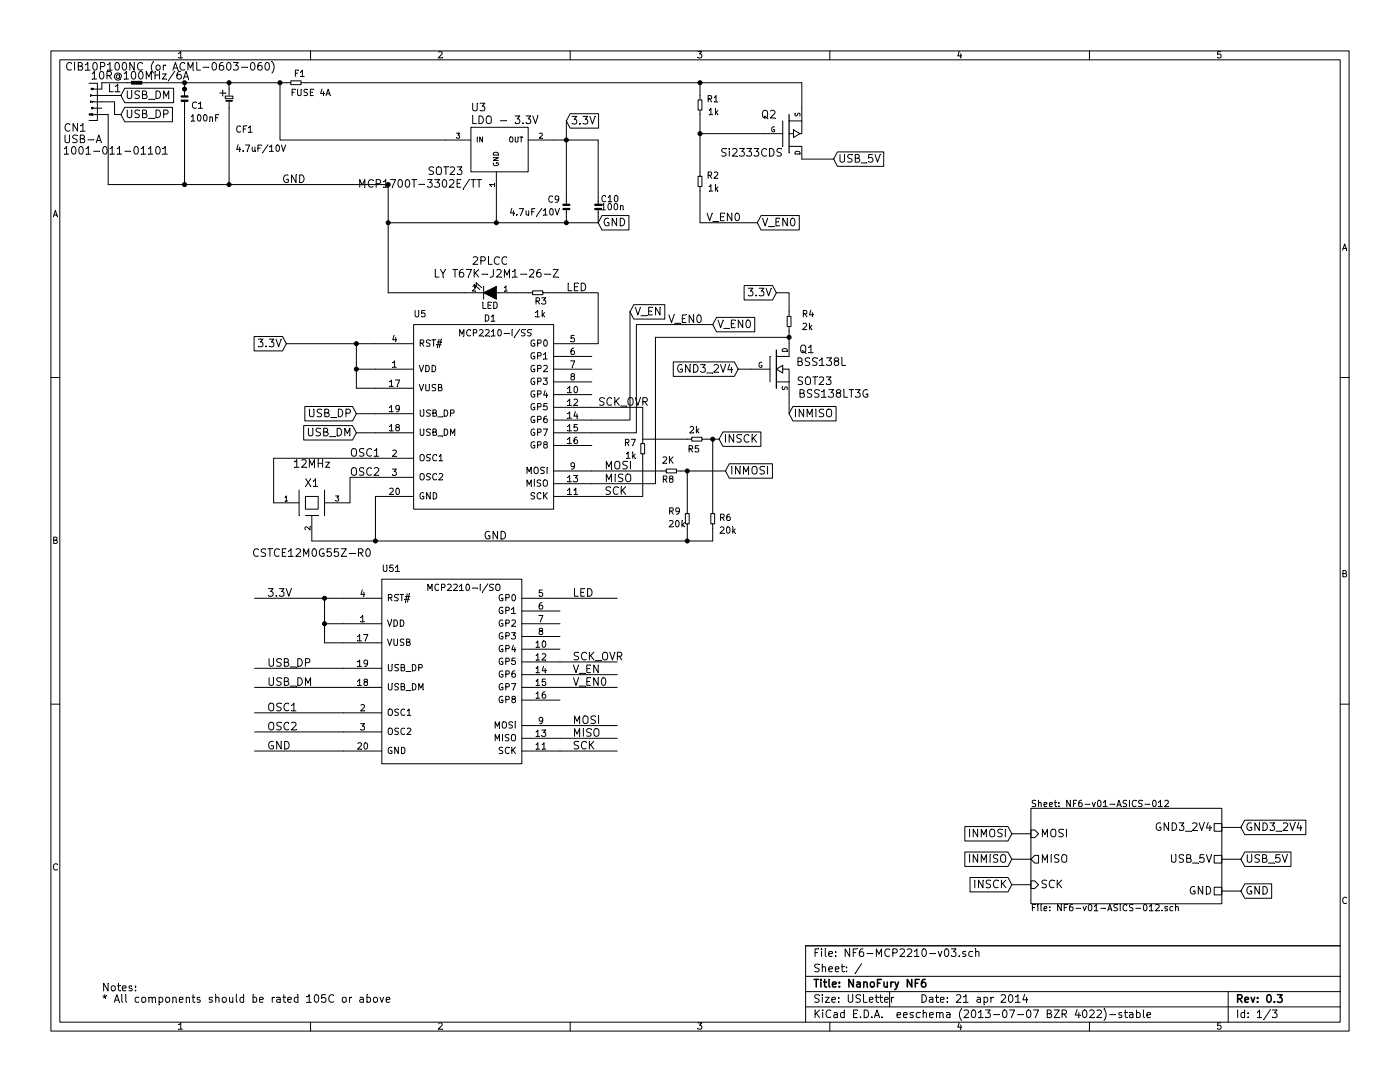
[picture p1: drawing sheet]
EESchema Schematic File Version 2
LIBS:aat3221igv
LIBS:bd9c301fj
LIBS:bitfury
LIBS:capacitor-nonpolar
LIBS:capacitor-polar
LIBS:inductor
LIBS:inductor-ironcore
LIBS:miniusb
LIBS:resistor
LIBS:mcp2210
LIBS:ncp1117
LIBS:aat3220
LIBS:tst
LIBS:quartz-3p
LIBS:mos_n
LIBS:mos_p
LIBS:NF6-MCP2210-v03-cache
EELAYER 27 0
EELAYER END
$Descr USLetter 11000 8500
encoding utf-8
Sheet 1 3
Title "NanoFury NF6"
Date "21 apr 2014"
Rev "0.3"
Comp ""
Comment1 ""
Comment2 ""
Comment3 ""
Comment4 ""
$EndDescr
$Comp
L CAPACITOR-NONPOLAR C1
U 1 1
P 1450 800
F 0 "C1" H 1300 800 50  0000 L BNN
F 1 "100nF" H 1175 900 50  0000 L BNN
F 2 "0603" H 1450 950 50  0001 C CNN
F 3 "" H 1450 800 60  0000 C CNN
	1    1450 800 
	-1   0    0    1   
$EndComp
$Comp
L INDUCTOR L1
U 1 1
P 1100 650
F 0 "L1" H 900 600 60  0000 C CNN
F 1 "10R@100MHz/6A" H 1100 700 60  0000 C CNN
F 2 "0603" H 1100 650 60  0001 C CNN
F 3 "" H 1100 650 60  0000 C CNN
F 4 "CIB10P100NC (or ACML-0603-060)" H 1340 770 60  0000 C CNN "P/N"
	1    1100 650 
	1    0    0    -1  
$EndComp
$Comp
L MINIUSB CN1
U 1 1
P 800 900
F 0 "CN1" H 1010 790 60  0000 C CNN
F 1 "USB-A" H 950 700 60  0000 C CNN
F 2 "CNC-1001-011-01101" H 850 650 60  0001 C CNN
F 3 "1001-011-01101.pdf" H 900 1050 60  0001 C CNN
F 4 "1001-011-01101" H 690 610 60  0000 C CNN "P/N"
	1    800  900 
	-1   0    0    -1  
$EndComp
Text GLabel 6550 1250 2    60   Input ~ 0
USB_5V
Text GLabel 950  750  2    60   Input ~ 0
USB_DM
Text GLabel 950  900  2    60   Input ~ 0
USB_DP
$Comp
L CAPACITOR-NONPOLAR C9
U 1 1
P 4450 1600
F 0 "C9" H 4400 1600 50  0000 R BNN
F 1 "4.7uF/10V" H 4400 1500 50  0000 R BNN
F 2 "0805" H 4450 1750 50  0001 C CNN
F 3 "" H 4450 1600 60  0000 C CNN
F 4 "LMK212AB7106MG" H 4450 1600 60  0001 C CNN "P/N"
	1    4450 1600
	1    0    0    -1  
$EndComp
Text GLabel 2800 3400 0    60   Input ~ 0
USB_DM
Text GLabel 2800 3250 0    60   Input ~ 0
USB_DP
Text Label 3800 4250 0    60   ~ 0
GND
$Comp
L RESISTOR R4
U 1 1
P 6200 2450
F 0 "R4" H 6300 2400 50  0000 L BNN
F 1 "2k" H 6300 2300 50  0000 L BNN
F 2 "0603" H 6300 2550 50  0001 C CNN
F 3 "" H 6105 2505 60  0000 C CNN
	1    6200 2450
	1    0    0    -1  
$EndComp
$Comp
L MCP2210-SO U5
U 1 1
P 3250 2550
F 0 "U5" H 3250 2600 50  0000 L BNN
F 1 "MCP2210-I/SS" H 3600 2450 50  0000 L BNN
F 2 "SSOP-20" H 3600 2400 50  0001 L CNN
F 3 "22288A.pdf" H 4320 575 60  0001 C CNN
	1    3250 2550
	1    0    0    -1  
$EndComp
$Comp
L RESISTOR R8
U 1 1
P 5350 3700
F 0 "R8" V 5450 3550 50  0000 L BNN
F 1 "2K" V 5300 3550 50  0000 L BNN
F 2 "0603" H 5450 3800 50  0001 C CNN
F 3 "" H 5255 3755 60  0000 C CNN
	1    5350 3700
	0    1    1    0   
$EndComp
$Comp
L RESISTOR R9
U 1 1
P 5400 4000
F 0 "R9" H 5250 3950 50  0000 L BNN
F 1 "20k" H 5250 3850 50  0000 L BNN
F 2 "0603" H 5500 4100 50  0001 C CNN
F 3 "" H 5305 4055 60  0000 C CNN
	1    5400 4000
	1    0    0    -1  
$EndComp
$Comp
L RESISTOR R7
U 1 1
P 5050 3600
F 0 "R7" H 5100 3450 50  0000 L BNN
F 1 "1k" H 5100 3550 50  0000 L BNN
F 2 "0603" H 5150 3700 50  0001 C CNN
F 3 "" H 4955 3655 60  0000 C CNN
	1    5050 3600
	-1   0    0    1   
$EndComp
$Comp
L RESISTOR R6
U 1 1
P 5600 4000
F 0 "R6" H 5650 3900 50  0000 L BNN
F 1 "20k" H 5650 3800 50  0000 L BNN
F 2 "0603" H 5700 4100 50  0001 C CNN
F 3 "" H 5505 4055 60  0000 C CNN
	1    5600 4000
	1    0    0    -1  
$EndComp
$Comp
L RESISTOR R5
U 1 1
P 5400 3450
F 0 "R5" V 5350 3350 50  0000 L BNN
F 1 "2k" V 5500 3350 50  0000 L BNN
F 2 "0805" H 5500 3550 50  0001 C CNN
F 3 "" H 5305 3505 60  0001 C CNN
	1    5400 3450
	0    -1   -1   0   
$EndComp
Text GLabel 4450 950  2    60   Input ~ 0
3.3V
$Comp
L AAT3220 U3
U 1 1
P 3700 1000
F 0 "U3" H 3700 1150 60  0000 L CNN
F 1 "LDO - 3.3V" H 3700 1050 60  0000 L CNN
F 2 "SOT23" H 3500 650 60  0000 C CNN
F 3 "202250A.pdf" H 3950 1050 60  0001 C CNN
F 4 "MCP1700T-3302E/TT" H 3300 550 60  0000 C CNN "P/N"
	1    3700 1000
	1    0    0    -1  
$EndComp
$Comp
L CAPACITOR-NONPOLAR C10
U 1 1
P 4700 1600
F 0 "C10" H 4719 1604 50  0000 L BNN
F 1 "100n" H 4719 1541 50  0000 L BNN
F 2 "0603" H 4700 1750 50  0001 C CNN
F 3 "" H 4700 1600 60  0000 C CNN
	1    4700 1600
	1    0    0    -1  
$EndComp
Text GLabel 2250 2700 0    60   Input ~ 0
3.3V
$Comp
L QUARTZ-3P X1
U 1 1
P 2450 3950
F 0 "X1" H 2450 4100 60  0000 C CNN
F 1 "12MHz" H 2450 4250 60  0000 C CNN
F 2 "CSTCE_G15C" H 2350 3550 60  0001 C CNN
F 3 "p16e.pdf" H 2450 3950 60  0001 C CNN
F 4 "CSTCE12M0G55Z-R0" H 2450 3550 60  0000 C CNN "P/N"
	1    2450 3950
	1    0    0    -1  
$EndComp
Text GLabel 4950 2450 2    60   Input ~ 0
V_EN
$Comp
L LED D1
U 1 1
P 3850 2300
F 0 "D1" H 3850 2500 50  0000 C CNN
F 1 "LED" H 3850 2400 50  0000 C CNN
F 2 "2PLCC" H 3850 2050 60  0000 C CNN
F 3 "LO_LS_LY_T67K_Pb_free.pdf" H 3850 2300 60  0001 C CNN
F 4 "LY T67K-J2M1-26-Z" H 3800 2150 60  0000 C CNN "P/N"
	1    3850 2300
	-1   0    0    1   
$EndComp
$Comp
L RESISTOR R3
U 1 1
P 4300 2300
F 0 "R3" V 4400 2200 50  0000 L BNN
F 1 "1k" V 4500 2200 50  0000 L BNN
F 2 "0603" H 4400 2400 50  0001 C CNN
F 3 "" H 4205 2355 60  0001 C CNN
	1    4300 2300
	0    1    1    0   
$EndComp
$Comp
L MOS_N Q1
U 1 1
P 6100 2900
F 0 "Q1" H 6400 3050 60  0000 R CNN
F 1 "BSS138L" H 6650 2950 60  0000 R CNN
F 2 "SOT23" H 6400 2800 60  0000 C CNN
F 3 "BSS138LT1-D.pdf" H 6100 2900 60  0001 C CNN
F 4 "BSS138LT3G" H 6550 2700 60  0000 C CNN "Manufacturer Part Number"
	1    6100 2900
	1    0    0    -1  
$EndComp
Text GLabel 5800 2900 0    60   Input ~ 0
GND3_2V4
Text GLabel 6100 2300 0    60   Input ~ 0
3.3V
$Comp
L CAPACITOR-POLAR CF1
U 1 1
P 1800 750
F 0 "CF1" H 1850 450 50  0000 L BNN
F 1 "4.7uF/10V" H 1850 300 50  0000 L BNN
F 2 "0805" H 1800 900 50  0001 C CNN
F 3 "" H 1650 680 60  0000 C CNN
F 4 "C2012X6S0J226M085AC" H 1800 750 60  0001 C CNN "P/N"
	1    1800 750 
	1    0    0    -1  
$EndComp
Text Notes 800  7800 0    60   ~ 0
Notes:\n* All components should be rated 105C or above\n
Text Label 2750 3600 0    60   ~ 0
OSC1
Text Label 2750 3750 0    60   ~ 0
OSC2
Text Label 4750 3900 0    60   ~ 0
SCK
Text Label 4750 3800 0    60   ~ 0
MISO
Text Label 4750 3700 0    60   ~ 0
MOSI
Text Label 4700 3200 0    60   ~ 0
SCK_OVR
Text Label 4450 2300 0    60   ~ 0
LED
$Comp
L MCP2210-SO U51
U 1 1
P 3000 4550
F 0 "U51" H 3000 4600 50  0000 L BNN
F 1 "MCP2210-I/SO" H 3350 4450 50  0000 L BNN
F 2 "SOIC20" H 3350 4400 50  0001 L CNN
F 3 "22288A.pdf" H 4070 2575 60  0001 C CNN
	1    3000 4550
	1    0    0    -1  
$EndComp
Text Label 2100 4700 0    60   ~ 0
3.3V
Text Label 2100 5250 0    60   ~ 0
USB_DP
Text Label 2100 5400 0    60   ~ 0
USB_DM
Text Label 2100 5600 0    60   ~ 0
OSC1
Text Label 2100 5750 0    60   ~ 0
OSC2
Text Label 2100 5900 0    60   ~ 0
GND
Text Label 4500 4700 0    60   ~ 0
LED
Text Label 4500 5200 0    60   ~ 0
SCK_OVR
Text Label 4500 5300 0    60   ~ 0
V_EN
Text Label 4500 5700 0    60   ~ 0
MOSI
Text Label 4500 5800 0    60   ~ 0
MISO
Text Label 4500 5900 0    60   ~ 0
SCK
Text GLabel 5650 3450 2    60   Input ~ 0
INSCK
Text GLabel 5700 3700 2    60   Input ~ 0
INMOSI
Text GLabel 6200 3250 2    60   Input ~ 0
INMISO
Connection ~ 1450 700 
Wire Wire Line
	850  900  800  900 
Wire Wire Line
	800  750  950  750 
Wire Wire Line
	800  700  800  650 
Wire Wire Line
	1450 650  1450 700 
Connection ~ 1450 650 
Wire Wire Line
	800  650  1000 650 
Wire Wire Line
	1150 650  2250 650 
Wire Wire Line
	800  800  900  800 
Wire Wire Line
	900  800  900  900 
Wire Wire Line
	900  900  950  900 
Wire Wire Line
	4450 950  4450 1550
Connection ~ 4450 1100
Connection ~ 3900 1750
Wire Wire Line
	3900 1750 3900 1550
Wire Wire Line
	4450 1750 4450 1700
Wire Wire Line
	4350 1100 4700 1100
Wire Wire Line
	2800 3050 2950 3050
Wire Wire Line
	2950 2900 2800 2900
Connection ~ 2800 2900
Wire Wire Line
	2800 3250 2950 3250
Wire Wire Line
	2800 3400 2950 3400
Wire Wire Line
	2250 2700 2950 2700
Connection ~ 2800 2700
Wire Wire Line
	4700 1100 4700 1550
Wire Wire Line
	4700 1750 4700 1700
Connection ~ 4450 1750
Wire Wire Line
	2800 2700 2800 3050
Wire Wire Line
	4650 3900 5050 3900
Wire Wire Line
	5050 3450 5050 3200
Wire Wire Line
	5050 3200 4650 3200
Wire Wire Line
	2750 3950 2750 3750
Wire Wire Line
	2750 3750 2950 3750
Wire Wire Line
	2950 3600 2150 3600
Wire Wire Line
	2150 3600 2150 3950
Wire Wire Line
	2950 3900 2950 4250
Connection ~ 2950 4250
Wire Wire Line
	2450 4250 5600 4250
Wire Wire Line
	4650 3300 4950 3300
Wire Wire Line
	4950 3300 4950 2450
Wire Wire Line
	4650 2700 4700 2700
Wire Wire Line
	6200 2600 6200 2700
Wire Wire Line
	5150 2650 6200 2650
Connection ~ 6200 2650
Wire Wire Line
	6100 2300 6200 2300
Wire Wire Line
	6200 2300 6200 2450
Wire Wire Line
	5800 2900 5900 2900
Wire Wire Line
	1800 700  1800 650 
Connection ~ 1800 650 
Wire Wire Line
	2700 5900 2000 5900
Wire Wire Line
	2700 5750 2000 5750
Wire Wire Line
	2700 5600 2000 5600
Wire Wire Line
	2700 5400 2000 5400
Wire Wire Line
	2700 5250 2000 5250
Wire Wire Line
	2550 5050 2700 5050
Wire Wire Line
	2550 4700 2550 5050
Wire Wire Line
	2000 4700 2700 4700
Wire Wire Line
	2700 4900 2550 4900
Connection ~ 2550 4900
Connection ~ 2550 4700
Wire Wire Line
	4400 4700 4850 4700
Wire Wire Line
	4400 5200 4850 5200
Wire Wire Line
	4400 5300 4850 5300
Wire Wire Line
	4400 5700 4850 5700
Wire Wire Line
	4400 5800 4850 5800
Wire Wire Line
	4400 5900 4850 5900
Wire Wire Line
	4700 2700 4700 2300
Wire Wire Line
	4700 2300 4300 2300
Wire Wire Line
	4150 2300 4050 2300
Wire Wire Line
	3050 2300 3650 2300
Wire Wire Line
	4650 3800 5150 3800
Wire Wire Line
	5150 3800 5150 2650
Wire Wire Line
	5550 3450 5650 3450
Wire Wire Line
	5050 3900 5050 3600
Wire Wire Line
	5200 3700 4650 3700
Wire Wire Line
	5050 3450 5400 3450
Wire Wire Line
	5400 3700 5400 4000
Connection ~ 5400 3700
Wire Wire Line
	5350 3700 5700 3700
Wire Wire Line
	5600 4250 5600 4150
Wire Wire Line
	5600 3450 5600 4000
Connection ~ 5600 3450
Wire Wire Line
	5400 4150 5400 4250
Connection ~ 5400 4250
Wire Wire Line
	6200 3250 6200 3100
$Sheet
S 8100 6350 1500 750 
U 53312F7A
F0 "NF6-v01-ASICS-012" 50
F1 "NF6-v01-ASICS-012.sch" 50
F2 "MOSI" I L 8100 6550 60 
F3 "MISO" O L 8100 6750 60 
F4 "SCK" I L 8100 6950 60 
F5 "USB_5V" U R 9600 6750 60 
F6 "GND" U R 9600 7000 60 
F7 "GND3_2V4" U R 9600 6500 60 
$EndSheet
Wire Wire Line
	850  900  850  1450
Wire Wire Line
	1800 1450 1800 850 
Connection ~ 1800 1450
Wire Wire Line
	1450 850  1450 1450
Connection ~ 1450 1450
Wire Wire Line
	3050 1450 3050 2300
Connection ~ 3050 1450
Text Label 2400 1450 2    60   ~ 0
GND
Text GLabel 4700 1750 2    60   Input ~ 0
GND
Text GLabel 7950 6750 0    60   Input ~ 0
INMISO
Text GLabel 7950 6950 0    60   Input ~ 0
INSCK
Text GLabel 7950 6550 0    60   Input ~ 0
INMOSI
Wire Wire Line
	7950 6950 8100 6950
Wire Wire Line
	7950 6750 8100 6750
Wire Wire Line
	7950 6550 8100 6550
Text GLabel 9750 6500 2    60   Input ~ 0
GND3_2V4
Text GLabel 9750 7000 2    60   Input ~ 0
GND
Text GLabel 9750 6750 2    60   Input ~ 0
USB_5V
Wire Wire Line
	9600 7000 9750 7000
Wire Wire Line
	9600 6750 9750 6750
Wire Wire Line
	9600 6500 9750 6500
Wire Wire Line
	850  1450 3050 1450
Wire Wire Line
	3050 1750 4700 1750
Connection ~ 3050 1750
$Comp
L RESISTOR F1
U 1 1
P 2250 650
F 0 "F1" V 2350 500 50  0000 L BNN
F 1 "FUSE 4A" V 2200 300 50  0000 L BNN
F 2 "0603" H 2350 750 50  0001 C CNN
F 3 "" H 2155 705 60  0000 C CNN
	1    2250 650 
	0    -1   -1   0   
$EndComp
Wire Wire Line
	2400 650  6300 650 
Wire Wire Line
	2200 650  2200 1100
Wire Wire Line
	2200 1100 3500 1100
Connection ~ 2200 650 
Wire Wire Line
	4400 5400 4850 5400
Text Label 4500 5400 0    60   ~ 0
V_EN0
$Comp
L MOS_P Q2
U 1 1
P 6200 1050
F 0 "Q2" H 6100 900 60  0000 R CNN
F 1 "Si2333CDS" H 6150 1200 60  0000 R CNN
F 2 "SOT23" H 5900 1100 60  0001 C CNN
F 3 "si2333cd.pdf" H 6000 800 60  0001 C CNN
	1    6200 1050
	1    0    0    1   
$EndComp
Wire Wire Line
	6300 650  6300 850 
Wire Wire Line
	5500 1050 6000 1050
$Comp
L RESISTOR R1
U 1 1
P 5500 900
F 0 "R1" H 5350 750 50  0000 L BNN
F 1 "1k" H 5350 850 50  0000 L BNN
F 2 "0603" H 5600 1000 50  0001 C CNN
F 3 "" H 5405 955 60  0000 C CNN
	1    5500 900 
	-1   0    0    1   
$EndComp
$Comp
L RESISTOR R2
U 1 1
P 5500 1500
F 0 "R2" H 5350 1350 50  0000 L BNN
F 1 "1k" H 5350 1450 50  0000 L BNN
F 2 "0603" H 5600 1600 50  0001 C CNN
F 3 "" H 5405 1555 60  0000 C CNN
	1    5500 1500
	-1   0    0    1   
$EndComp
Wire Wire Line
	5500 750  5500 650 
Connection ~ 5500 650 
Wire Wire Line
	5500 900  5500 1350
Connection ~ 5500 1050
Wire Wire Line
	5500 1500 5500 1750
Wire Wire Line
	5500 1750 5950 1750
Wire Wire Line
	6300 1250 6550 1250
Text Label 5550 1750 0    60   ~ 0
V_EN0
Text GLabel 5950 1750 2    60   Input ~ 0
V_EN0
Text Label 5250 2550 0    60   ~ 0
V_EN0
Wire Wire Line
	4650 3400 5000 3400
Wire Wire Line
	5000 3400 5000 2550
Wire Wire Line
	5000 2550 5600 2550
Text GLabel 5600 2550 2    60   Input ~ 0
V_EN0
$EndSCHEMATC
